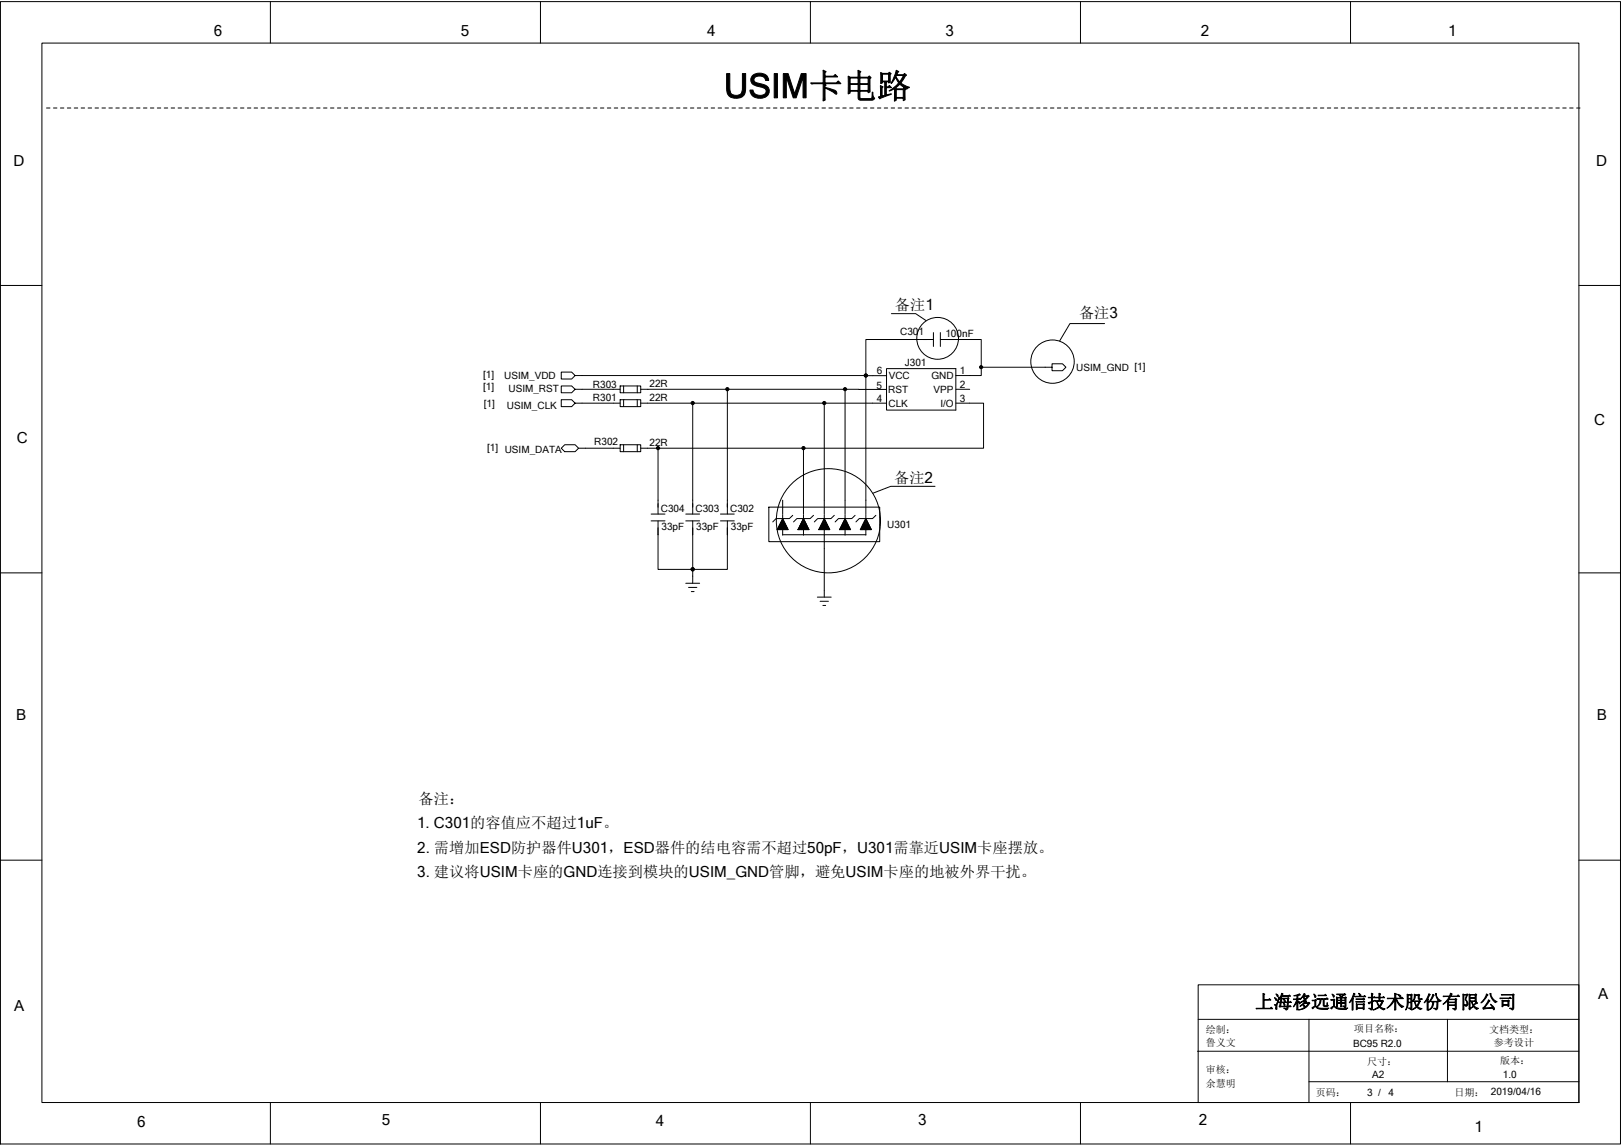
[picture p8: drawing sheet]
<svg xmlns="http://www.w3.org/2000/svg" width="297mm" height="210mm" viewBox="0 0 297 210" stroke-linecap="round" stroke-linejoin="round" font-family="sans-serif">
<g fill="none" stroke="#000" stroke-width=".18">
<path d="M.1 .3h296.8v209.3h-296.8zM7.7 7.9h281.6v194.1h-281.6zM8.5 19.8h.7M9.8 19.8h.6M11.1 19.8h.6M12.3 19.8h.7M13.6 19.8h.6M14.9 19.8h.6M16.1 19.8h.7M17.4 19.8h.7M18.7 19.8h.6M20 19.8h.6"/>
<path d="M21.2 19.8h.7M22.5 19.8h.6M23.7 19.8h.7M25 19.8h.7M26.3 19.8h.6M27.6 19.8h.6M28.8 19.8h.7M30.1 19.8h.6M31.4 19.8h.6M32.6 19.8h.7M33.9 19.8h.6M35.2 19.8h.6"/>
<path d="M36.4 19.8h.7M37.7 19.8h.7M39 19.8h.6M40.3 19.8h.6M41.5 19.8h.7M42.8 19.8h.6M44.1 19.8h.6M45.3 19.8h.7M46.6 19.8h.6M47.8 19.8h.7M49.1 19.8h.7M49.5 .3v7.6"/>
<path d="M50.4 19.8h.6M51.7 19.8h.6M52.9 19.8h.7M54.2 19.8h.6M55.5 19.8h.6M56.7 19.8h.7M58 19.8h.6M59.3 19.8h.6M60.6 19.8h.6M61.8 19.8h.7M63.1 19.8h.6M64.4 19.8h.6"/>
<path d="M65.6 19.8h.7M66.9 19.8h.6M68.2 19.8h.6M69.4 19.8h.6M70.7 19.8h.6M71.9 19.8h.7M73.2 19.8h.6M74.5 19.8h.6M75.8 19.8h.6M77 19.8h.7M78.3 19.8h.6M79.6 19.8h.6"/>
<path d="M80.8 19.8h.7M82.1 19.8h.6M83.4 19.8h.6M84.6 19.8h.7M85.9 19.8h.6M87.2 19.8h.6M88.5 19.8h.6M89.7 19.8h.7M91 19.8h.6M92.3 19.8h.6M93.5 19.8h.6M94.8 19.8h.6"/>
<path d="M96.1 19.8h.6M97.3 19.8h.7M98.6 19.8h.6M99 .3v7.6M99.9 19.8h.6M101.1 19.8h.7M102.4 19.8h.6M103.7 19.8h.6M104.9 19.8h.7M106.2 19.8h.6M107.5 19.8h.6M108.8 19.8h.6"/>
<path d="M110 19.8h.7M111.3 19.8h.6M112.6 19.8h.6M113.8 19.8h.7M115.1 19.8h.6M116.4 19.8h.6M117.6 19.8h.7M118.9 19.8h.6M120.2 19.8h.6M121.4 19.8h.7M122.7 19.8h.6M124 19.8h.6"/>
<path d="M125.2 19.8h.7M126.5 19.8h.6M127.8 19.8h.6M129.1 19.8h.6M130.3 19.8h.7M131.6 19.8h.6M132.9 19.8h.6M134.1 19.8h.7M135.4 19.8h.6M136.7 19.8h.6M137.9 19.8h.7M139.2 19.8h.6"/>
<path d="M140.5 19.8h.6M141.7 19.8h.7M143 19.8h.6M144.3 19.8h.6M145.5 19.8h.7M146.8 19.8h.6M148.1 19.8h.6M148.5 .3v7.6M149.3 19.8h.7M150.6 19.8h.7M151.9 19.8h.6M153.2 19.8h.6"/>
<path d="M154.4 19.8h.7M155.7 19.8h.6M157 19.8h.6M158.2 19.8h.7M159.5 19.8h.6M160.8 19.8h.6M162 19.8h.7M163.3 19.8h.6M164.6 19.8h.6M165.8 19.8h.7M167.1 19.8h.6M168.4 19.8h.6"/>
<path d="M169.6 19.8h.7M170.9 19.8h.7M172.2 19.8h.6M173.5 19.8h.6M174.7 19.8h.7M176 19.8h.6M177.3 19.8h.6M178.5 19.8h.7M179.8 19.8h.6M181.1 19.8h.6M182.3 19.8h.7M183.6 19.8h.7"/>
<path d="M184.9 19.8h.6M186.1 19.8h.7M187.4 19.8h.6M188.7 19.8h.6M189.9 19.8h.7M191.2 19.8h.7M192.5 19.8h.6M193.8 19.8h.6M195 19.8h.7M196.3 19.8h.6M197.6 19.8h.6M198 .3v7.6"/>
<path d="M198.8 19.8h.7M200.1 19.8h.6M201.4 19.8h.6M202.6 19.8h.7M203.9 19.8h.7M205.2 19.8h.6M206.5 19.8h.6M207.7 19.8h.6M209 19.8h.6M210.2 19.8h.7M211.5 19.8h.6M212.8 19.8h.6"/>
<path d="M214 19.8h.7M215.3 19.8h.6M216.6 19.8h.6M217.8 19.8h.7M219.1 19.8h.6M220.4 19.8h.6M221.7 19.8h.6M222.9 19.8h.7M224.2 19.8h.6M225.5 19.8h.6M226.7 19.8h.7M228 19.8h.6"/>
<path d="M229.3 19.8h.6M230.5 19.8h.7M231.8 19.8h.6M233.1 19.8h.6M234.3 19.8h.7M235.6 19.8h.6M236.9 19.8h.6M238.1 19.8h.7M239.4 19.8h.6M240.7 19.8h.6M242 19.8h.6M243.2 19.8h.7"/>
<path d="M244.5 19.8h.6M245.8 19.8h.6M247 19.8h.7M247.5 .3v7.6M248.3 19.8h.6M249.6 19.8h.6M250.8 19.8h.7M252.1 19.8h.6M253.4 19.8h.6M254.6 19.8h.7M255.9 19.8h.6M257.2 19.8h.6"/>
<path d="M258.4 19.8h.7M259.7 19.8h.6M261 19.8h.6M262.3 19.8h.6M263.5 19.8h.7M264.8 19.8h.6M266.1 19.8h.6M267.3 19.8h.7M268.6 19.8h.6M269.9 19.8h.6M271.1 19.8h.7M272.4 19.8h.6"/>
<path d="M273.7 19.8h.6M275 19.8h.6M276.2 19.8h.7M277.5 19.8h.6M278.7 19.8h.7M280 19.8h.6M281.3 19.8h.6M282.6 19.8h.6M283.8 19.8h.7M285.1 19.8h.6M286.4 19.8h.6M287.6 19.8h.7"/>
<path d="M288.9 19.8h.6M.1 52.3h7.6M163.3 57.5h4.5l1.9 1.2M202.4 59.3h-6.3l-1.9 3.2M289.3 52.3h7.6M113.6 71.3h-8.2l-.6 .7h-2v-1.3h2l.6 .6M113.6 73.9h-8.2l-.6 .6h-2v-1.3h2l.6 .7M113.6 70.7h3.8v1.3h-3.8zM113.6 73.2h3.8v1.3h-3.8zM114.3 70.7v1.3M114.3 73.2v1.3M116.8 70.7v1.3"/>
<path d="M116.8 73.2v1.3M117.4 71.3h15.9v22.9M126.9 73.9h-9.5M133.3 71.3h21.6M151 73.9h-24.1v20.3M151 73.9h11.4M151 73.9v20.3M154.9 71.3v22.9M154.9 71.3l7.5 .1M158.7 68.8h-53.3l-.6 .6h-2v-1.2h2l.6 .6M158.7 68.8v25.4M158.7 68.8h3.8"/>
<path d="M162.5 67.5h12.7v7.6h-12.7zM171 62.2h-12.3v6.6M171 60.9v2.6M172.3 62.2h7.5v5.1M172.3 60.9v2.6M175.2 73.9h5v8.2h-33M175.2 71.3h2.5M179.8 67.3h13v-.6h1.9l.6 .6-.6 .6h-1.9v-.6M179.8 67.3v1.5h-4.6M102.8 82.1l.7-.6h1.9l.6 .6-.6 .7h-1.9zM106 82.1h7.6M113.6 81.5h3.8v1.3h-3.8z"/>
<path d="M114.3 81.5v1.3M116.8 81.5v1.3M117.4 82.1h3.2v12.1M119.3 94.2h2.6M119.3 95.4h2.6M120.6 95.4v8.9h6.3M120.6 82.1h26.6M125.7 94.2h2.5M125.7 95.4h2.5M126.9 95.4v11.5M132 94.2h2.6M132 95.4h2.6"/>
<path d="M133.3 95.4v8.9h-6.4M140.9 92.9h20.3v6.4h-20.3zM142.4 97h2M142.6 96.6h1.6M142.8 96.3h1.3M143 95.9h.9M143 95.7v1.3M143.1 95.8h.7M143.1 95.6h.6M143.3 95.2h.2M143.4 95v2M143.4 95.1h.1"/>
<path d="M143.4 95l1 2h-2zM143.4 95h-1.2l-.6 .6M143.4 91.7v2.5M143.4 97v1.1M143.4 98h15.3M143.4 94.3v.7M143.6 95.3v1.7M143.6 95.4h-.3l-.1 1.6M143.8 95.7v1.3M143.9 96v1M144 96.1h-1.1v.9M144.1 96.4v.6"/>
<path d="M144.1 96.5h-1.4v.5M144.3 96.8v.2M144.3 96.8h-1.8v.2M145.3 94.4l-.7 .6h-1.2M146.2 97h.1M146.2 97h2M146.3 96.8h1.8M146.4 96.6v.4M146.4 96.6h1.7M146.5 96.5h1.5M146.6 96.3v.7M146.6 96.3h1.3"/>
<path d="M146.7 96.1h1.1M146.8 95.9v1.1M146.8 95.9h.9M146.9 95.8h.7M147 95.6h.5M147 95.5v1.5M147.1 95.4h.3M147.1 95.2h.2M147.1 95.2v1.8M147.2 95.1h.1M147.2 95l1 2h-2zM147.2 95h-1.2l-.6 .6"/>
<path d="M147.2 94.3v.7M147.2 97v1.1M147.2 82.1v12.1M147.3 95.2v1.8M147.5 95.5v1.5M147.7 95.9v1.1M147.8 96.2v.8M148 96.6v.4M148.2 97h.1M149.1 94.4l-.6 .6h-1.3M150.1 97h1.9M150.2 96.8v.2"/>
<path d="M150.2 96.8h1.7M150.2 96.6h1.7M150.3 96.4v.6M150.3 96.5h1.5v.5M150.4 96.3h1.3M150.5 96.1v.9M150.5 96.1h1.1v.9M150.6 95.9h.9M150.7 95.8h.7v1.2M150.7 95.7v1.3M150.8 95.6h.5M150.9 95.4h.3v1.6"/>
<path d="M150.9 95.3v1.7M151 95.2h.1M151 95.1h.1M151 95l1.1 2h-2.1zM151 94.3v15.1M151.9 96.8v.2M152.9 94.4l-.6 .6h-2.5l-.6 .6M153.9 96.9l1.9 .1M154 96.8h1.7M154 96.6h1.7v.4M154.1 96.6v.4M154.2 96.5h1.4"/>
<path d="M154.2 96.3h1.3v.7M154.3 96.2v.8M154.3 96.1h1.1M154.4 95.9h.9v1.1M154.4 95.8v1.2M154.5 95.8h.7M154.6 95.6h.5v1.4M154.6 95.5v1.5M154.7 95.4h.3M154.8 95.2h.2v1.8M154.8 95.1v1.9M154.9 95.1h.1"/>
<path d="M154.9 94.3v.7M154.9 95l1 2h-2.1zM154.9 95h-1.3l-.6 .6M154.9 97v1.1M155.8 97h.1M156.7 94.4l-.6 .6h-1.2M157.7 97h2M157.8 96.8h1.8M157.8 96.7v.3M157.9 96.6h1.6M158 96.5h1.4M158 96.4v.6"/>
<path d="M158 96.3h1.3M158.1 96.1h1.1M158.2 96v1M158.2 95.9h.9M158.3 95.8h.7M158.3 95.6v1.4M158.4 95.6h.6M158.5 95.4h.4M158.5 95.3v1.7M158.6 95.2h.2M158.7 95.1h.1M158.7 95l1 2h-2.1z"/>
<path d="M158.7 95h-1.2l-.7 .6M158.7 94.3v.7M158.7 97v1.1M158.7 95.1v1.9M158.9 95.4v1.6M159 95.8v1.2M159.2 96.1v.9M159.4 96.5v.5M159.6 96.9v.1M160.5 94.4l-.6 .6h-1.2M171.3 89.1h-8.1l-3.3 1.3M.1 105h7.6"/>
<path d="M125.7 106.9h2.5M126.2 107.6h1.5M126.7 108.4h.5M126.9 104.3h.1M149.8 109.4h2.5M150.3 110.2h1.5M150.8 110.9h.5M289.3 105h7.6M.1 157.6h7.6M289.3 157.6h7.6M219.4 192.6h69.9M219.6 180.4h69.7v21.6h-69.7z"/>
<path d="M219.6 186.8h69.7M239.9 198.2h49.4M239.9 186.8v15.2M265.2 186.8v11.4M49.5 202v7.6M99 202v7.6M148.5 202v7.6M198 202v7.6M247.5 202v7.6"/>
<circle cx="171.8" cy="62" r="3.8"/>
<circle cx="192.9" cy="66.3" r="4"/>
<circle cx="151.8" cy="95.4" r="9.6"/>
</g>
<g fill="#000" stroke="#000" stroke-width=".18">
<circle cx="126.9" cy="73.8" r=".3"/>
<circle cx="133.3" cy="71.3" r=".3"/>
<circle cx="151" cy="73.8" r=".3"/>
<circle cx="154.9" cy="71.3" r=".3"/>
<circle cx="158.7" cy="68.8" r=".29"/>
<circle cx="179.8" cy="67.3" r=".29"/>
<circle cx="120.6" cy="82.1" r=".3"/>
<circle cx="147.2" cy="82.1" r=".3"/>
<circle cx="126.9" cy="104.3" r=".3"/>
</g>
<text font-size="6.2" x="132.6" y="17.9">USIM卡电路</text>
<text font-size="3.4" x="230" y="184.8">上海移远通信技术股份有限公司</text>
<g font-size="2.8">
<text x="39.2" y="6.6">6</text>
<text x="84.5" y="6.6">5</text>
<text x="129.6" y="6.6">4</text>
<text x="173.2" y="6.6">3</text>
<text x="220.1" y="6.6">2</text>
<text x="265.4" y="6.6">1</text>
<text x="2.5" y="30.5">D</text>
<text x="292.5" y="30.4">D</text>
<text x="164" y="56.8">备注1</text>
<text x="197.7" y="58.3">备注3</text>
<text x="292.1" y="77.8">C</text>
<text x="3.1" y="81.1">C</text>
<text x="163.8" y="88.5">备注2</text>
<text x="3" y="131.8">B</text>
<text x="292.6" y="131.8">B</text>
<text x="76.7" y="147.3">备注：</text>
<text x="76.5" y="151.8">1. C301的容值应不超过1uF。</text>
<text x="76.5" y="156.3">2. 需增加ESD防护器件U301，ESD器件的结电容需不超过50pF，U301需靠近USIM卡座摆放。</text>
<text x="76.5" y="160.8">3. 建议将USIM卡座的GND连接到模块的USIM_GND管脚，避免USIM卡座的地被外界干扰。</text>
<text x="2.6" y="185.3">A</text>
<text x="292.9" y="183.1">A</text>
<text x="25.2" y="206.6">6</text>
<text x="70" y="206.1">5</text>
<text x="120.2" y="206.3">4</text>
<text x="168.3" y="206.1">3</text>
<text x="219.7" y="206.1">2</text>
<text x="270.2" y="207.3">1</text>
</g>
<g font-size="1.8">
<text x="164.9" y="61.4">C301</text>
<text x="173.2" y="61.8">100nF</text>
<text x="88.5" y="71.5">[1]</text>
<text x="88.5" y="69.3">[1]</text>
<text x="92.4" y="69.5">USIM_VDD</text>
<text x="93.2" y="71.8">USIM_RST</text>
<text x="108.6" y="71.1">R303</text>
<text x="119" y="71">22R</text>
<text x="160.6" y="71.4">5</text>
<text x="160.7" y="68.6">6</text>
<text x="162.9" y="69.5">VCC</text>
<text x="165.8" y="67">J301</text>
<text x="170.7" y="69.5">GND</text>
<text x="171.1" y="72">VPP</text>
<text x="175.9" y="68.6">1</text>
<text x="175.9" y="71.1">2</text>
<text x="197.2" y="68.1">USIM_GND [1]</text>
<text x="88.6" y="74.6">[1]</text>
<text x="92.9" y="74.9">USIM_CLK</text>
<text x="108.6" y="73.5">R301</text>
<text x="119" y="73.5">22R</text>
<text x="160.7" y="73.6">4</text>
<text x="162.8" y="72">RST</text>
<text x="162.8" y="74.5">CLK</text>
<text x="172.3" y="74.5">I/O</text>
<text x="175.9" y="73.6">3</text>
<text x="89.3" y="82.7">[1] USIM_DATA</text>
<text x="108.9" y="81.6">R302</text>
<text x="119" y="81.8">22R</text>
<text x="121.1" y="93.8">C304</text>
<text x="127.4" y="93.8">C303</text>
<text x="133.8" y="93.8">C302</text>
<text x="121.2" y="97.2">33pF</text>
<text x="127.6" y="97.2">33pF</text>
<text x="133.9" y="97.2">33pF</text>
<text x="162.6" y="96.7">U301</text>
<text x="220.9" y="189.3">绘制：</text>
<text x="221" y="191.7">鲁义文</text>
<text x="247.9" y="191.9">BC95 R2.0</text>
<text x="248.1" y="189.1">项目名称：</text>
<text x="272.9" y="189.3">文档类型：</text>
<text x="273.7" y="191.7">参考设计</text>
<text x="220.9" y="196.6">审核：</text>
<text x="250.5" y="195.2">尺寸：</text>
<text x="251.4" y="197.6">A2</text>
<text x="274.9" y="194.9">版本：</text>
<text x="275.4" y="197.6">1.0</text>
<text x="221" y="199.2">余慧明</text>
<text x="241.1" y="200.7">页码：</text>
<text x="250.5" y="200.7">3 /</text>
<text x="254.4" y="200.7">4</text>
<text x="266.5" y="200.7">日期： 2019/04/16</text>
</g>
</svg>
